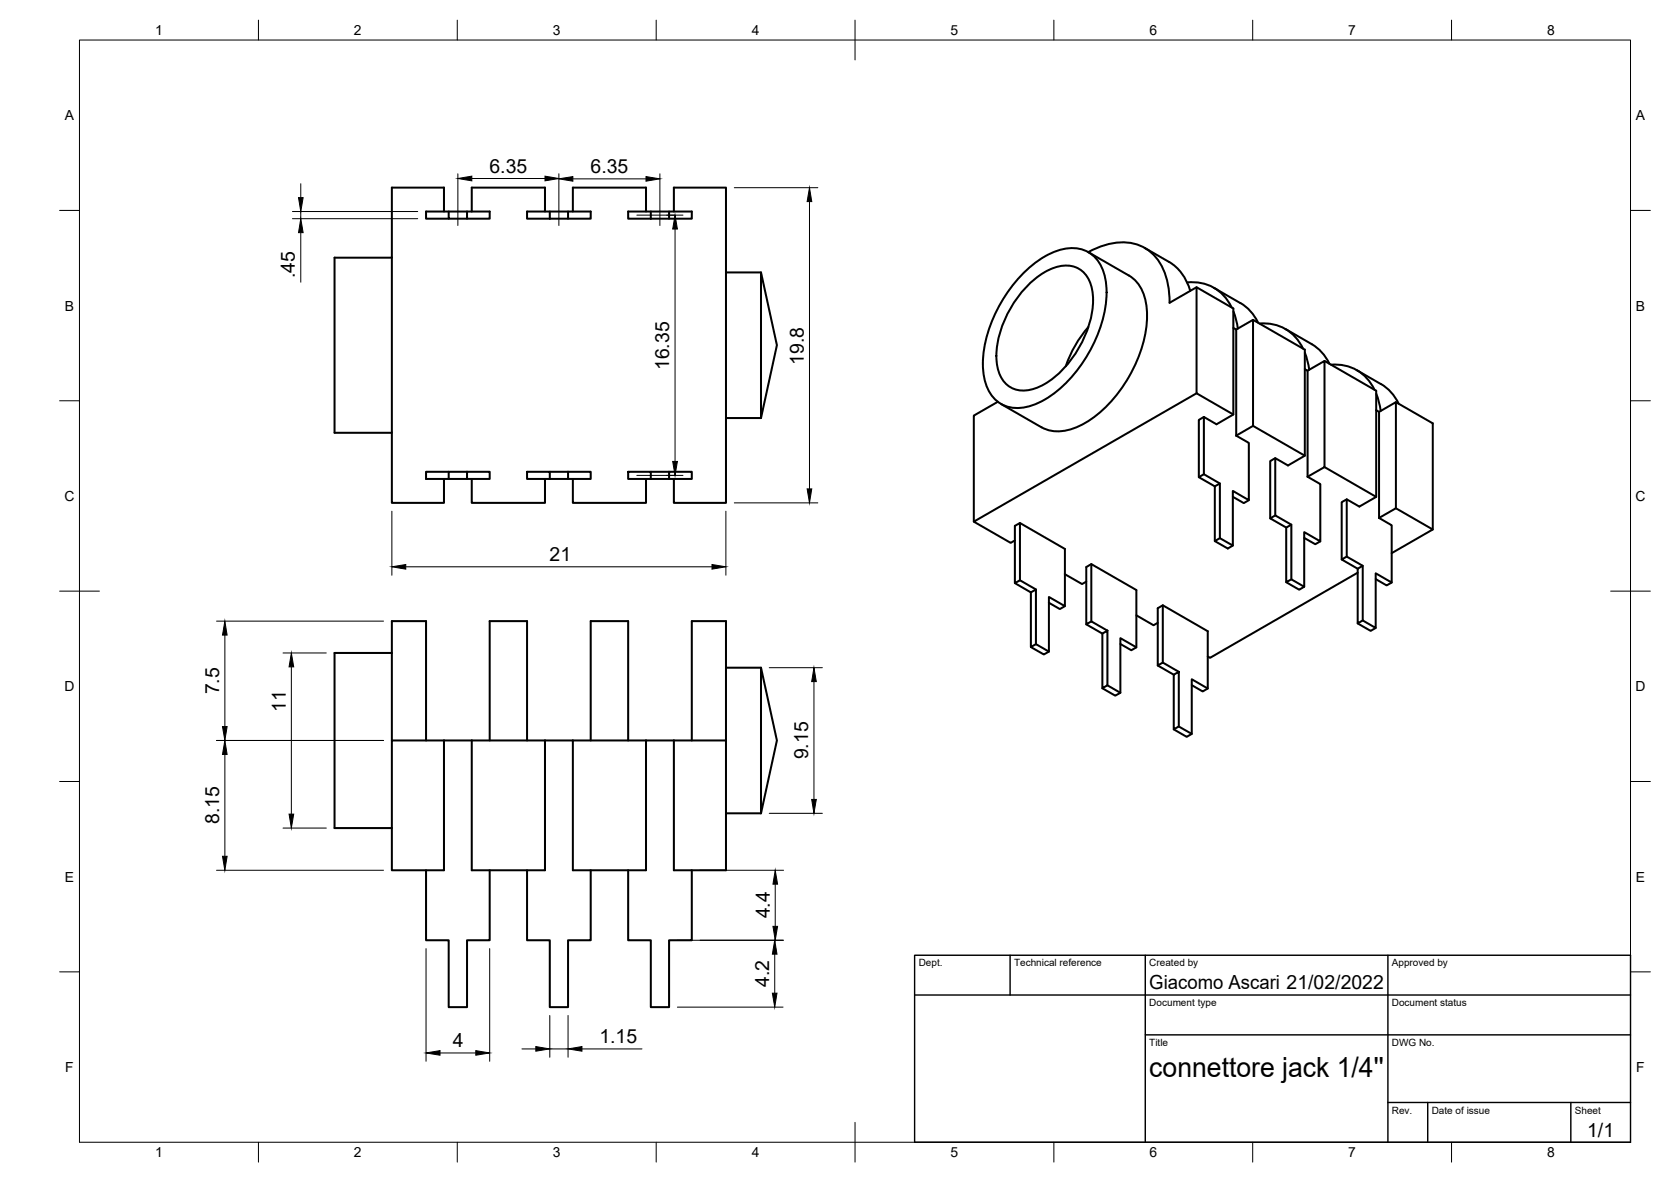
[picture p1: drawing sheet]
<svg xmlns="http://www.w3.org/2000/svg" width="420mm" height="297mm" viewBox="0 0 420 297" stroke-linecap="round" stroke-linejoin="round" font-family="sans-serif">
<!-- layer: Visibile -->
<g fill="none" stroke="#000" stroke-width=".51">
<path d="M111.6 53.2v-6.1h-13.1v79.3h13.1v-6M112.8 53.2v1.8h4.6M117.4 53.2v1.8h5.7v-1.8h-16v1.8h5.7M118.6 53.2v-6.1h18.4v6.1M138.2 53.2v1.8M138.2 55h4.6M142.8 53.2v1.8h5.7v-1.8h-16v1.8h5.7M144 53.2v-6.1h18.4v6.1M163.6 55h4.6M163.6 53.2v1.8M168.2 53.2v1.8h5.7v-1.8h-16v1.8h5.7M169.4 53.2v-6.1h13.1v79.3h-13.1v-6"/>
<path d="M98.5 64.8h-14.4v44h14.4M182.5 68.5h8.8l4 18.2-4 18.4h-8.8M191.3 68.5v36.6M257.3 68.7a20 20 0 0 1 11.4-6.3 8.1 8.1 0 0 1 8.8 6.1 25.2 25.2 0 0 1-2.1 17 32 32 0 0 1-14.3 15.7 9.6 9.6 0 0 1-10.4-.4 11.5 11.5 0 0 1-3.6-9.4 34.8 34.8 0 0 1 10.2-22.7zM258 72.2a15.7 15.7 0 0 1 9.7-5.5 6.5 6.5 0 0 1 6.9 5.9 22.9 22.9 0 0 1-4.2 16.2 20.1 20.1 0 0 1-11.6 9.2 6.5 6.5 0 0 1-8-5.7 22.9 22.9 0 0 1 4.2-16.3zM273.6 63.4a15.5 15.5 0 0 1 12.7-1.8 11.9 11.9 0 0 1 7.1 8.8l.6 3.7 .1 2M273.7 63.4l10.1 5.8M283.9 69.2a10.6 10.6 0 0 1 4.5 9.3 34.3 34.3 0 0 1-12 25.3 16.6 16.6 0 0 1-11 4.6l-2.4-.5-1.1-.5-10.2-5.9M287.8 62.3l6.1 3.5a12.1 12.1 0 0 1 5.4 7.3M298.5 71a10.7 10.7 0 0 1 11.2 6.2M300.9 72.2l-6.8 3.9M305.2 72.3l6.7 3.9"/>
<path d="M310.1 78.3l.6 1.7 .5 2.6M311.9 76.1a11.2 11.2 0 0 1 4.4 5M273.7 82.2a29.2 29.2 0 0 0-5.7 9.8M300.9 98.8l-56 32.3 9.2 5.3 1.1-.6M310.1 82.4l.7 .4v26.7M310.8 82.8l4.3-2.4v26.6l-4.3 2.5M315.1 80.4l13 7.5v26.6l-4.3 2.5-3.1-1.9v14.4l4 2.4v13.7l3.2 1.9v-13.8l4.1 2.3v-14.3l-3.2-1.9M316.7 81.3a10.7 10.7 0 0 1 10.9 6.3M323.2 82.7l6.6 3.8a11.2 11.2 0 0 1 4.5 4.9M328.1 92.8l.7 .4v26.6M328.1 88.6l.6 1.8 .5 2.5M328.8 93.2l4.2-2.5v26.7l-4.2 2.4"/>
<path d="M333 90.7l13 7.5v26.7l-4.2 2.4-3.2-1.8v14.4l4 2.3v13.7l3.3 1.9v-13.7l4 2.3v-14.4l-3.1-1.8M334.7 91.6a10.7 10.7 0 0 1 10.9 6.3M341.1 93l6.1 3.5M346.1 99l.5 1.7 .6 2.6M347.2 96.5a11.2 11.2 0 0 1 4.5 4.9M112.8 118.6h-5.7v1.8h5.7v-1.8h4.6M117.4 118.6h5.7v1.8h-5.7zM132.5 118.6h5.7v1.8h-5.7zM138.2 118.6h4.6M142.8 118.6h5.7v1.8h-5.7zM157.9 118.6h5.7v1.8h-5.7zM163.6 118.6h4.6"/>
<path d="M168.2 118.6h5.7v1.8h-5.7zM250.9 101l-6 3.4v26.7M302.7 119.2l-1.3 .7 4.1 2.3M302.7 104.8l-1.3 .7v14.4M310.1 104.2l-9.2-5.4v-26.6l9.2 5.3v26.7l-4.2 2.4-3.2-1.8v14.4l4 2.3v13.7l3.3 1.9v-13.7l4 2.3v-14.4l-3.2-1.8M315.1 107l13 7.5M320.7 115.1l-1.3 .8v14.4M333 117.4l13 7.5M346 103.1l.8 .4v26.7M346.8 103.5l4.2-2.4v26.6l-4.2 2.5M351 101.1l9.3 5.3v26.7M112.8 120.4h4.6"/>
<path d="M118.6 120.4v6h18.4v-6M138.2 120.4h4.6M144 120.4v6h18.4v-6M163.6 120.4h4.6M256.5 131.4l11.3 6.6v14.3l-1.3 .8-2.8-1.6M306.7 135.2l-1.2 .8 3.2 1.8 1.3-.7M306.7 121.5l-1.2 .7v13.8M310 124.8l2.7 1.6 1.3-.7M320.7 129.5l-1.3 .8 4 2.3M324.7 131.9l-1.3 .7v13.7l1.3-.7M327.9 135.2l2.8 1.6 1.3-.8M338.6 139.9l-1.2 .7 4 2.3"/>
<path d="M338.6 125.5l-1.2 .7v14.4M351 127.7l9.3 5.4-10.4 5.9M255.2 146.5l4 2.4 1.3-.8v13.8M256.5 145.8v-14.4l-1.3 .8v14.3l1.3-.7 4 2.3M259.2 148.9v13.7l1.3-.7 3.2 1.9M267.8 152.3l-4.1-2.3v13.8l-1.2 .7-3.3-1.9M267.8 144.3l4.3 2.5 1-.6M273.1 156.9l4.1 2.3M274.4 141.8v14.4M277.2 159.2l1.2-.7v13.7l-1.2 .8zM278.4 158.5l-4-2.3-1.3 .7v-14.4l1.3-.7 11.3 6.5v14.4l-1.2 .7-2.8-1.6M285.7 154.6l4.3 2.5 1.1-.6"/>
<path d="M292.4 152.1v14.4M323.4 146.3l3.3 1.9 1.2-.7M341.4 156.7l3.2 1.8 1.3-.7M341.4 143.9l-37.2 21.4-.5-.3M342.6 142.2l-1.2 .7v13.8l1.2-.8M345.9 145.5l2.8 1.6 1.2-.7M98.5 164.1h-14.4v44h14.4M182.5 167.8h8.8l4 18.3-4 18.3h-8.8M191.3 167.8v36.6M278.4 172.2l3.3 1.9M285.7 162.7l-4-2.3v13.7l-1.3 .7-3.2-1.8M291.1 167.2l4 2.4"/>
<path d="M295.1 169.6l1.3-.8v13.8l-1.3 .7zM296.4 168.8l-4-2.3-1.3 .7v-14.3l1.3-.8 11.3 6.5v14.4l-1.3 .8-2.7-1.6M303.7 173l-4-2.3v13.7l-1.3 .8-3.3-1.9M98.5 186.1h13.1v32.6h-13.1zM98.5 186.1v-30h8.6v30M111.6 186.1h57.8M118.6 186.1v32.6h18.4v-32.6M123.1 186.1v-30h9.4v30M144 186.1v32.6h18.4v-32.6M148.5 186.1v-30h9.4v30M169.4 186.1h13.1v-30h-8.6v30M169.4 186.1v32.6h13.1v-32.6"/>
<path d="M296.4 182.6l3.3 1.8M107.1 218.7v17.6h5.7v16.8h4.6v-16.8h5.7v-17.6M132.5 218.7v17.6h5.7v16.8h4.6v-16.8h5.7v-17.6M157.9 218.7v17.6h5.7v16.8h4.6v-16.8h5.7v-17.6"/>
</g>
<!-- layer: Border -->
<g fill="none" stroke="#000" stroke-width=".25">
<path d="M20 10.1h390v276.9h-390zM65 5.1v5M115 5.1v5M165 5.1v5M215 5.1v10M265 5.1v5M315 5.1v5M365 5.1v5M15 52.9h5M410 52.9h5M15 100.7h5M410 100.7h5"/>
<path d="M15 148.6h10M405 148.6h10M15 196.4h5M410 196.4h5M15 244.2h5M410 244.2h5M65 287v5M115 287v5M165 287v5M215 282.1v9.9M265 287v5M315 287v5"/>
<path d="M365 287v5"/>
</g>
<!-- layer: TitleBlock -->
<path d="M230 240.1h180v46.9h-180zM230 250h180M254 240.1v9.9M288 240.1v46.9M349 240.1v46.9M288 260.1h122M349 277.1h61M359 277.1v9.9M395 277.1v9.9" fill="none" stroke="#000" stroke-width=".36"/>
<!-- layer: Dimensions -->
<g fill="none" stroke="#000" stroke-width=".25">
<path d="M73.5 53.2h31.5M73.5 55h31.5M75.6 46.2v3.5M75.6 53.2v1.8M75.6 58.5v12.4M118.6 44.9h18.4M144 44.9h18.4M167.6 54.1h2M169.7 57.6v58.4M184.6 47.2h21M203.5 50.7v72.2M167.6 119.5h2"/>
<path d="M98.5 128.5v16.1M182.5 128.5v16.1M184.6 126.4h21M54.4 156.1h42M56.5 159.6v23M102 142.4h77M71.2 164.1h10.8M73.3 167.6v37M193.4 167.8h13.4M204.7 171.3v29.6M54.4 186.1h42M56.5 189.6v25.6"/>
<path d="M54.4 218.7h42M71.2 208.1h10.8M176 218.7h21M193.4 204.4h13.4M107.1 238.4v28.3M123.1 238.4v28.3M170.3 236.3h26.7M194.8 239.8v9.8M194.9 222.2v10.6M138.2 255.2v10.5M142.8 255.2v10.5M170.3 253.1h26.6"/>
<path d="M110.6 264.6h9M131.2 263.6h3.5M138.2 263.6h4.6M146.3 263.6h15.1"/>
</g>
<g fill="#000" stroke="#000" stroke-width=".25">
<path d="M75.1 49.7h1.1l-.6 3.5zM75.6 55l.6 3.5h-1.1zM115.1 44.9l3.5-.6v1.2zM137 44.3l3.5 .6-3.5 .6zM140.5 44.9l3.5-.5v1.1zM162.4 44.4l3.5 .5-3.5 .6zM169.7 54.1l.6 3.5h-1.2zM203.5 47.2l.6 3.5h-1.2zM169.1 116h1.2l-.6 3.5zM202.9 122.9h1.2l-.6 3.5zM56.5 156.1l.6 3.5h-1.2zM98.5 142.4l3.5-.5v1.1z"/>
<path d="M179 141.9l3.5 .5-3.5 .6zM73.3 164.1l.6 3.5h-1.2zM204.7 167.8l.6 3.5h-1.2zM55.9 182.6h1.2l-.6 3.5zM56.5 186.1l.6 3.5h-1.2zM55.9 215.2h1.2l-.6 3.5zM72.7 204.6h1.2l-.6 3.5zM204.1 200.9h1.2l-.6 3.5zM194.8 236.3l.6 3.5h-1.2zM194.9 218.7l.6 3.5h-1.1zM194.4 232.8h1.1l-.6 3.5zM194.2 249.6h1.2l-.6 3.5z"/>
<path d="M107.1 264.6l3.5-.6v1.2zM119.6 264l3.5 .6-3.5 .6zM134.7 263l3.5 .6-3.5 .6zM142.8 263.6l3.5-.6v1.2z"/>
</g>
<!-- layer: Center Lines -->
<path d="M115.1 43.7v13M140.5 43.7v13M160.1 54.1h11.6M165.9 43.7v13M160.1 119.5h11.6" fill="none" stroke="#000" stroke-width=".25"/>
<text font-size="7" x="289" y="270.6">connettore jack 1/4''</text>
<g font-size="4.9">
<text x="123.1" y="43.4">6.35</text>
<text x="148.5" y="43.5">6.35</text>
<text x="74.2" y="70" transform="rotate(-90 74.2 70)">.45</text>
<text x="168.3" y="93.1" transform="rotate(-90 168.3 93.1)">16.35</text>
<text x="202.1" y="91.7" transform="rotate(-90 202.1 91.7)">19.8</text>
<text x="138.2" y="141">21</text>
<text x="55.1" y="174.5" transform="rotate(-90 55.1 174.5)">7.5</text>
<text x="71.9" y="179" transform="rotate(-90 71.9 179)">11</text>
<text x="203.2" y="190.8" transform="rotate(-90 203.2 190.8)">9.15</text>
<text x="55.1" y="207.1" transform="rotate(-90 55.1 207.1)">8.15</text>
<text x="193.5" y="230.8" transform="rotate(-90 193.5 230.8)">4.4</text>
<text x="193.4" y="248" transform="rotate(-90 193.4 248)">4.2</text>
<text x="289" y="248.5">Giacomo Ascari 21/02/2022</text>
<text x="113.9" y="263.2">4</text>
<text x="150.7" y="262.1">1.15</text>
<text x="399.1" y="285.7">1/1</text>
</g>
<g font-size="3.5">
<text x="39" y="8.8">1</text>
<text x="89" y="8.8">2</text>
<text x="139" y="8.8">3</text>
<text x="189" y="8.8">4</text>
<text x="239" y="8.8">5</text>
<text x="289" y="8.8">6</text>
<text x="339" y="8.8">7</text>
<text x="389" y="8.8">8</text>
<text x="16.3" y="30.2">A</text>
<text x="411.3" y="30.2">A</text>
<text x="16.3" y="78">B</text>
<text x="411.3" y="78">B</text>
<text x="16.2" y="125.9">C</text>
<text x="411.2" y="125.9">C</text>
<text x="16.2" y="173.7">D</text>
<text x="411.2" y="173.7">D</text>
<text x="16.3" y="221.6">E</text>
<text x="411.3" y="221.6">E</text>
<text x="16.4" y="269.4">F</text>
<text x="411.4" y="269.4">F</text>
<text x="39" y="290.8">1</text>
<text x="89" y="290.8">2</text>
<text x="139" y="290.8">3</text>
<text x="189" y="290.8">4</text>
<text x="239" y="290.8">5</text>
<text x="289" y="290.8">6</text>
<text x="339" y="290.8">7</text>
<text x="389" y="290.8">8</text>
</g>
<g font-size="2.5">
<text x="231" y="242.9">Dept.</text>
<text x="255" y="242.9">Technical reference</text>
<text x="289" y="242.9">Created by</text>
<text x="350" y="242.9">Approved by</text>
<text x="289" y="252.8">Document type</text>
<text x="350" y="252.8">Document status</text>
<text x="289" y="262.9">Title</text>
<text x="350" y="262.9">DWG No.</text>
<text x="350" y="279.9">Rev.</text>
<text x="360" y="279.9">Date of issue</text>
<text x="396" y="279.9">Sheet</text>
</g>
</svg>
